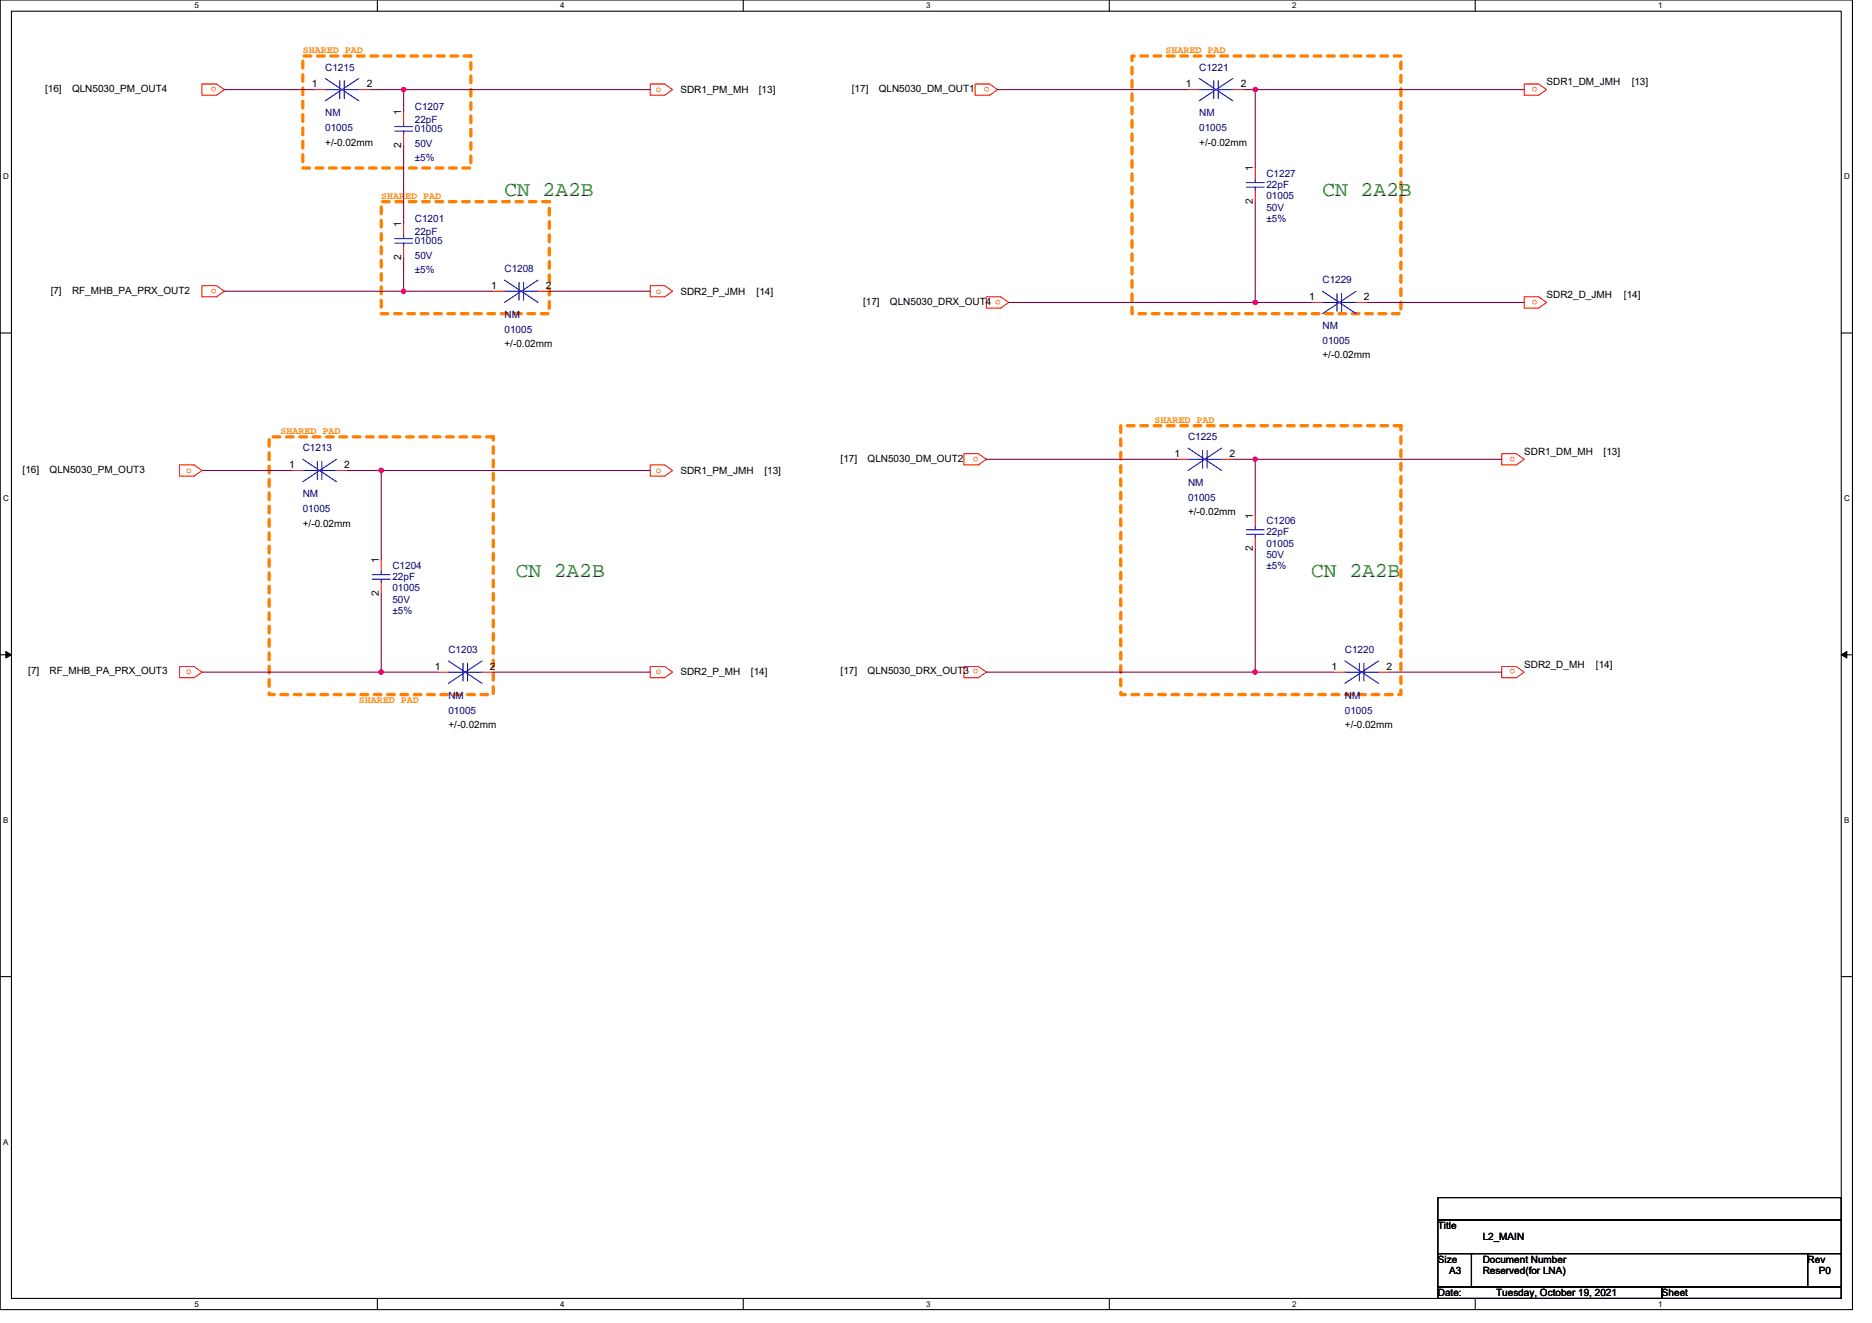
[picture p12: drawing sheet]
<svg xmlns="http://www.w3.org/2000/svg" width="297mm" height="210mm" viewBox="0 0 297 210" stroke-linecap="round" stroke-linejoin="round" font-family="sans-serif">
<path d="M0 0h293.9v207.9h-293.9zM1.8 1.8h290.4v204.3h-290.4z" fill="none" stroke="#000" stroke-width=".17"/>
<g fill="#fff">
<path d="M30.8 .2h.7v1.4h-.7z"/>
<path d="M30.8 206.3h.7v1.4h-.7z"/>
</g>
<path d="M59.9 0v1.8M59.9 206.1v1.8" fill="none" stroke="#000" stroke-width=".17"/>
<g fill="#fff">
<path d="M88.9 .2h.7v1.4h-.7z"/>
<path d="M88.9 206.3h.7v1.4h-.7z"/>
</g>
<path d="M117.9 0v1.8M117.9 206.1v1.8" fill="none" stroke="#000" stroke-width=".17"/>
<g fill="#fff">
<path d="M147 .2h.7v1.4h-.7z"/>
<path d="M147 206.3h.7v1.4h-.7z"/>
</g>
<path d="M176 0v1.8M176 206.1v1.8" fill="none" stroke="#000" stroke-width=".17"/>
<g fill="#fff">
<path d="M205 .2h.7v1.4h-.7z"/>
<path d="M205 206.3h.7v1.4h-.7z"/>
</g>
<path d="M234.1 0v1.8M234.1 206.1v1.8" fill="none" stroke="#000" stroke-width=".17"/>
<g fill="#fff">
<path d="M263.1 .2h.7v1.4h-.7z"/>
<path d="M263.1 206.3h.7v1.4h-.7z"/>
<path d="M.5 27.3h.9v1.4h-.9z"/>
<path d="M292.6 27.3h.9v1.4h-.9z"/>
<path d="M.5 78.4h.9v1.4h-.9z"/>
<path d="M292.6 78.4h.9v1.4h-.9z"/>
</g>
<path d="M0 52.9h1.8M292.2 52.9h1.7" fill="none" stroke="#000" stroke-width=".17"/>
<g fill="#fff">
<path d="M.5 129.5h.8v1.4h-.8z"/>
<path d="M292.6 129.5h.9v1.4h-.9z"/>
</g>
<path d="M0 103.9h1.8M292.2 103.9h1.7" fill="none" stroke="#000" stroke-width=".17"/>
<path d="M.9 103.4l.9 .5-.9 .5zM292.2 103.9l.8-.5v1z" fill="#000" stroke="#000" stroke-width=".16"/>
<path d="M.5 180.5h.8v1.4h-.8z" fill="#fff"/>
<g fill="none" stroke="#000" stroke-width=".17">
<path d="M0 155h1.8M292.2 155h1.7M228.2 190.1h64v3.5h-64zM228.2 193.6h64v5.4h-64zM228.2 199h5.3v5.3h-5.3zM233.5 199h.1M233.5 199h53.3v5.3h-53.3zM286.8 199h.1M286.8 199h5.4v5.3h-5.4zM292.2 190.1h.1M292.2 193.6h.1M292.2 199h.1"/>
<path d="M228.2 204.3h35.5v1.8h-35.5zM263.7 204.3h.1M263.7 204.3h28.5v1.8h-28.5zM292.2 204.3h.1"/>
</g>
<path d="M48 8.9h26.7v17.8h-26.7zM179.6 8.9h42.7v40.9h-42.7zM60.5 32h26.7v17.8h-26.7zM42.7 69.3h35.6v40.9h-35.6zM177.8 67.6h44.5v42.6h-44.5z" fill="none" stroke="#ff8000" stroke-width=".53" stroke-dasharray="1.1 1.1"/>
<g fill="none" stroke="#f00" stroke-width=".17">
<path d="M32 13.3h2.4l1.2 .9-1.2 .9h-2.4zM49.8 14.2h1.8M56.9 14.2h1.8M64 17.8v1.8M103.2 13.3h2.3l1.2 .9-1.2 .9h-2.3zM154.7 13.3h2.3l1.3 .9-1.3 .9h-2.3zM188.5 14.2h1.8M195.6 14.2h1.8M241.8 13.3h2.4l1.2 .9-1.2 .9h-2.4zM64 21.3v1.8M64 35.6v1.7M64 39.1v1.8"/>
<path d="M199.2 26.7v1.7M199.2 30.2v1.8M32 45.3h2.4l1.2 .9-1.2 .9h-2.4zM78.3 46.2h1.7M85.4 46.2h1.8M103.2 45.3h2.3l1.2 .9-1.2 .9h-2.3zM156.5 47.1h2.3l1.3 .9-1.3 .9h-2.3zM208.1 48h1.7M215.2 48h1.8M241.8 47.1h2.4l1.2 .9-1.2 .9h-2.4zM28.5 73.8h2.3l1.2 .9-1.2 .9h-2.3zM46.3 74.7h1.7"/>
<path d="M53.4 74.7h1.8M103.2 73.8h2.3l1.2 .9-1.2 .9h-2.3zM152.9 72h2.4l1.2 .9-1.2 .9h-2.4zM186.7 72.9h1.8M193.8 72.9h1.8M238.3 72h2.3l1.2 .9-1.2 .9h-2.3zM60.5 88.9v1.8M60.5 92.5v1.7M199.2 81.8v1.8M199.2 85.3v1.8M28.5 105.8h2.3l1.2 .9-1.2 .9h-2.3zM69.4 106.7h1.8"/>
<path d="M76.5 106.7h1.8M103.2 105.8h2.3l1.2 .9-1.2 .9h-2.3zM152.9 105.8h2.4l1.2 .9-1.2 .9h-2.4zM211.6 106.7h1.8M218.7 106.7h1.8M238.3 105.8h2.3l1.2 .9-1.2 .9h-2.3z"/>
</g>
<g fill="none" stroke="#00f" stroke-width=".17">
<path d="M51.6 12.4l5.3 3.6M51.6 14.2h2.3M53.9 12.8v2.8M54.6 12.8v2.8M54.6 14.2h2.3M56.9 12.4l-5.3 3.6M64 19.6v.5M190.3 14.2h2.3M190.3 12.4l5.3 3.6M192.6 12.8v2.8M193.3 12.8v2.8M193.3 14.2h2.3"/>
<path d="M195.6 12.4l-5.3 3.6M62.6 20.1h2.9M62.6 20.8h2.9M62.6 37.9h2.9M62.6 38.6h2.9M64 20.8v.5M64 37.3v.6M64 38.6v.5M197.8 29h2.8M197.8 29.7h2.8M199.2 28.4v.6M199.2 29.7v.5"/>
<path d="M80 44.4l5.4 3.6M80 46.2h2.4M82.4 44.8v2.8M83.1 44.8v2.8M83.1 46.2h2.3M85.4 44.5l-5.4 3.5M209.8 48h2.3M209.8 46.2l5.4 3.6M212.1 46.6v2.8M212.9 46.6v2.8M212.9 48h2.3M215.2 46.2l-5.4 3.6"/>
<path d="M48 72.9l5.4 3.6M48 74.7h2.4M50.4 73.3v2.8M51.1 73.3v2.8M51.1 74.7h2.3M53.4 72.9l-5.4 3.6M188.5 72.9h2.3M188.5 71.1l5.3 3.6M190.8 71.5v2.8M191.5 71.5v2.8M191.5 72.9h2.3M193.8 71.1l-5.3 3.6"/>
<path d="M59.1 91.2h2.8M59.1 91.9h2.8M60.5 90.7v.5M60.5 91.9v.6M197.8 84.1h2.8M197.8 84.8h2.8M199.2 83.6v.5M199.2 84.8v.5M71.2 104.9l5.3 3.6M71.2 106.7h2.3M73.5 105.3v2.8M74.2 105.3v2.8"/>
<path d="M74.2 106.7h2.3M76.5 104.9l-5.3 3.6M213.4 106.7h2.3M213.4 104.9l5.3 3.6M215.7 105.3v2.8M216.4 105.3v2.8M216.4 106.7h2.3M218.7 104.9l-5.3 3.6"/>
</g>
<g fill="none" stroke="#800040" stroke-width=".17">
<path d="M35.6 14.2h14.2M58.7 14.2h5.3M64 14.2h39.2M64 14.2v3.6M158.3 14.2h30.2M197.4 14.2h1.8M199.2 14.2v12.5M199.2 14.2h42.6M64 23.1v12.5M199.2 32v16M35.6 46.2h42.7M64 40.9v5.3"/>
<path d="M87.2 46.2h16M160.1 48h39.1M199.2 48h8.9M217 48h24.8M32 74.7h14.3M55.2 74.7h5.3M60.5 74.7h42.7M60.5 74.7v14.2M156.5 72.9h30.2M195.6 72.9h3.6M199.2 72.9h39.1M199.2 72.9v8.9"/>
<path d="M60.5 94.2v12.5M199.2 87.1v19.6M32 106.7h28.5M60.5 106.7h8.9M78.3 106.7h24.9M156.5 106.7h42.7M199.2 106.7h12.4M220.5 106.7h17.8"/>
</g>
<g fill="#f0f" stroke="#f0f" stroke-width=".17">
<circle cx="64" cy="14.2" r=".35"/>
<circle cx="64" cy="46.2" r=".35"/>
<circle cx="199.2" cy="72.9" r=".35"/>
<circle cx="60.5" cy="74.7" r=".35"/>
<circle cx="60.5" cy="106.7" r=".35"/>
<circle cx="199.2" cy="106.7" r=".35"/>
<circle cx="199.2" cy="14.2" r=".35"/>
<circle cx="199.2" cy="48" r=".35"/>
</g>
<g font-size="3.4" fill="#008000">
<text x="80" y="31.1">CN 2A2B</text>
<text x="209.8" y="31.1">CN 2A2B</text>
<text x="81.8" y="91.6">CN 2A2B</text>
<text x="208.1" y="91.6">CN 2A2B</text>
</g>
<g font-size="1.6" fill="#ff8000">
<text x="48" y="8.4">SHARED PAD</text>
<text x="185" y="8.4">SHARED PAD</text>
<text x="60.5" y="31.5">SHARED PAD</text>
<text x="44.5" y="68.9">SHARED PAD</text>
<text x="183.2" y="67.1">SHARED PAD</text>
<text x="56.9" y="111.5">SHARED PAD</text>
</g>
<g font-size="1.6" fill="#000080">
<text x="51.6" y="11.2">C1215</text>
<text x="190.3" y="11.2">C1221</text>
<text x="65.8" y="17.4">C1207</text>
<text x="51.6" y="18.5">NM</text>
<text x="51.6" y="20.8">01005</text>
<text x="65.8" y="19.6">22pF</text>
<text x="65.8" y="21">01005</text>
<text x="65.8" y="23.3">50V</text>
<text x="190.3" y="18.5">NM</text>
<text x="190.3" y="20.8">01005</text>
<text x="65.8" y="25.6">±5%</text>
<text x="201" y="28.1">C1227</text>
<text x="201" y="29.9">22pF</text>
<text x="65.8" y="35.2">C1201</text>
<text x="201" y="31.6">01005</text>
<text x="201" y="33.4">50V</text>
<text x="201" y="35.2">±5%</text>
<text x="65.8" y="37.3">22pF</text>
<text x="65.8" y="38.8">01005</text>
<text x="65.8" y="41.1">50V</text>
<text x="65.8" y="43.4">±5%</text>
<text x="80" y="43.2">C1208</text>
<text x="209.8" y="45">C1229</text>
<text x="80" y="50.5">NM</text>
<text x="80" y="52.8">01005</text>
<text x="209.8" y="52.3">NM</text>
<text x="209.8" y="54.6">01005</text>
<text x="48" y="71.6">C1213</text>
<text x="188.5" y="69.9">C1225</text>
<text x="188.5" y="77.2">NM</text>
<text x="48" y="78.9">NM</text>
<text x="48" y="81.3">01005</text>
<text x="188.5" y="79.5">01005</text>
<text x="201" y="83.2">C1206</text>
<text x="201" y="85">22pF</text>
<text x="201" y="86.8">01005</text>
<text x="201" y="88.5">50V</text>
<text x="62.3" y="90.3">C1204</text>
<text x="62.3" y="92.1">22pF</text>
<text x="62.3" y="93.9">01005</text>
<text x="62.3" y="95.7">50V</text>
<text x="201" y="90.3">±5%</text>
<text x="62.3" y="97.4">±5%</text>
<text x="71.2" y="103.7">C1203</text>
<text x="213.4" y="103.7">C1220</text>
<text x="71.2" y="110.9">NM</text>
<text x="71.2" y="113.3">01005</text>
<text x="213.4" y="110.9">NM</text>
<text x="213.4" y="113.3">01005</text>
</g>
<g font-size="1.6">
<text x="7.2" y="14.6">[16]</text>
<text x="11.4" y="14.6">QLN5030_PM_OUT4</text>
<text x="49.5" y="13.8">1</text>
<text x="58.2" y="13.8">2</text>
<text x="108" y="14.8">SDR1_PM_MH</text>
<text x="120.4" y="14.8">[13]</text>
<text x="135.2" y="14.6">[17]</text>
<text x="139.4" y="14.6">QLN5030_DM_OUT1</text>
<text x="188.1" y="13.8">1</text>
<text x="196.9" y="13.8">2</text>
<text x="245.4" y="13.5">SDR1_DM_JMH</text>
<text x="258.9" y="13.5">[13]</text>
<text x="51.6" y="23.1">+/-0.02mm</text>
<text x="63.7" y="23.5" transform="rotate(-90 63.7 23.5)">2</text>
<text x="63.7" y="18.3" transform="rotate(-90 63.7 18.3)">1</text>
<text x="190.3" y="23.1">+/-0.02mm</text>
<text x="198.8" y="27.2" transform="rotate(-90 198.8 27.2)">1</text>
<text x="198.8" y="32.4" transform="rotate(-90 198.8 32.4)">2</text>
<text x="63.7" y="41.3" transform="rotate(-90 63.7 41.3)">2</text>
<text x="63.7" y="36.1" transform="rotate(-90 63.7 36.1)">1</text>
<text x="8" y="46.6">[7]</text>
<text x="11.4" y="46.6">RF_MHB_PA_PRX_OUT2</text>
<text x="77.9" y="45.8">1</text>
<text x="86.6" y="45.8">2</text>
<text x="108" y="46.8">SDR2_P_JMH</text>
<text x="120.1" y="46.8">[14]</text>
<text x="207.7" y="47.6">1</text>
<text x="216.4" y="47.6">2</text>
<text x="245.4" y="47.3">SDR2_D_JMH</text>
<text x="257.7" y="47.3">[14]</text>
<text x="136.9" y="48.4">[17]</text>
<text x="141.2" y="48.4">QLN5030_DRX_OUT4</text>
<text x="80" y="55.1">+/-0.02mm</text>
<text x="209.8" y="56.9">+/-0.02mm</text>
<text x="3.6" y="75">[16]</text>
<text x="7.9" y="75">QLN5030_PM_OUT3</text>
<text x="45.9" y="74.3">1</text>
<text x="54.6" y="74.3">2</text>
<text x="108" y="75.2">SDR1_PM_JMH</text>
<text x="121.3" y="75.2">[13]</text>
<text x="133.4" y="73.3">[17]</text>
<text x="137.7" y="73.3">QLN5030_DM_OUT2</text>
<text x="186.4" y="72.5">1</text>
<text x="195.1" y="72.5">2</text>
<text x="241.8" y="72.2">SDR1_DM_MH</text>
<text x="254.5" y="72.2">[13]</text>
<text x="48" y="83.6">+/-0.02mm</text>
<text x="188.5" y="81.8">+/-0.02mm</text>
<text x="198.8" y="82.3" transform="rotate(-90 198.8 82.3)">1</text>
<text x="60.1" y="89.4" transform="rotate(-90 60.1 89.4)">1</text>
<text x="198.8" y="87.5" transform="rotate(-90 198.8 87.5)">2</text>
<text x="60.1" y="94.6" transform="rotate(-90 60.1 94.6)">2</text>
<text x="4.5" y="107">[7]</text>
<text x="7.9" y="107">RF_MHB_PA_PRX_OUT3</text>
<text x="69" y="106.3">1</text>
<text x="77.7" y="106.3">2</text>
<text x="108" y="107.2">SDR2_P_MH</text>
<text x="119.2" y="107.2">[14]</text>
<text x="133.4" y="107">[17]</text>
<text x="137.7" y="107">QLN5030_DRX_OUT3</text>
<text x="211.3" y="106.3">1</text>
<text x="220" y="106.3">2</text>
<text x="241.8" y="106">SDR2_D_MH</text>
<text x="253.2" y="106">[14]</text>
<text x="71.2" y="115.6">+/-0.02mm</text>
<text x="213.4" y="115.6">+/-0.02mm</text>
<text x="228.2" y="195.1">Title</text>
<text x="235.3" y="196.8">L2_MAIN</text>
<text x="228.2" y="200.4">Size</text>
<text x="229.9" y="202.2">A3</text>
<text x="235.3" y="200.4">Document Number</text>
<text x="235.3" y="202.2">Reserved(for LNA)</text>
<text x="286.8" y="200.4">Rev</text>
<text x="288.6" y="202.2">P0</text>
<text x="228.2" y="205.7">Date:</text>
<text x="237.4" y="205.7">Tuesday, October 19, 2021</text>
<text x="263.7" y="205.7">Sheet</text>
</g>
<g font-size="1.6" fill="#f00">
<text x="34.3" y="13.8" transform="rotate(180 34.3 13.8)">o</text>
<text x="104.1" y="14.6">o</text>
<text x="157" y="13.8" transform="rotate(180 157 13.8)">o</text>
<text x="244" y="13.8" transform="rotate(180 244 13.8)">o</text>
<text x="34.3" y="45.8" transform="rotate(180 34.3 45.8)">o</text>
<text x="104.1" y="46.6">o</text>
<text x="158.8" y="47.6" transform="rotate(180 158.8 47.6)">o</text>
<text x="244" y="47.6" transform="rotate(180 244 47.6)">o</text>
<text x="29.5" y="75">o</text>
<text x="104.1" y="75">o</text>
<text x="155.3" y="72.5" transform="rotate(180 155.3 72.5)">o</text>
<text x="240.4" y="72.5" transform="rotate(180 240.4 72.5)">o</text>
<text x="29.5" y="107">o</text>
<text x="104.1" y="107">o</text>
<text x="155.3" y="106.3" transform="rotate(180 155.3 106.3)">o</text>
<text x="240.4" y="106.3" transform="rotate(180 240.4 106.3)">o</text>
</g>
<g font-size="1.3">
<text x="30.8" y="1.3">5</text>
<text x="88.9" y="1.3">4</text>
<text x="147" y="1.3">3</text>
<text x="205" y="1.3">2</text>
<text x="263.1" y="1.3">1</text>
<text x=".5" y="28.4">D</text>
<text x="292.6" y="28.4">D</text>
<text x=".5" y="79.5">C</text>
<text x="292.6" y="79.5">C</text>
<text x=".5" y="130.6">B</text>
<text x="292.6" y="130.6">B</text>
<text x=".5" y="181.7">A</text>
<text x="30.8" y="207.4">5</text>
<text x="88.9" y="207.4">4</text>
<text x="147" y="207.4">3</text>
<text x="205" y="207.4">2</text>
<text x="263.1" y="207.4">1</text>
</g>
</svg>
